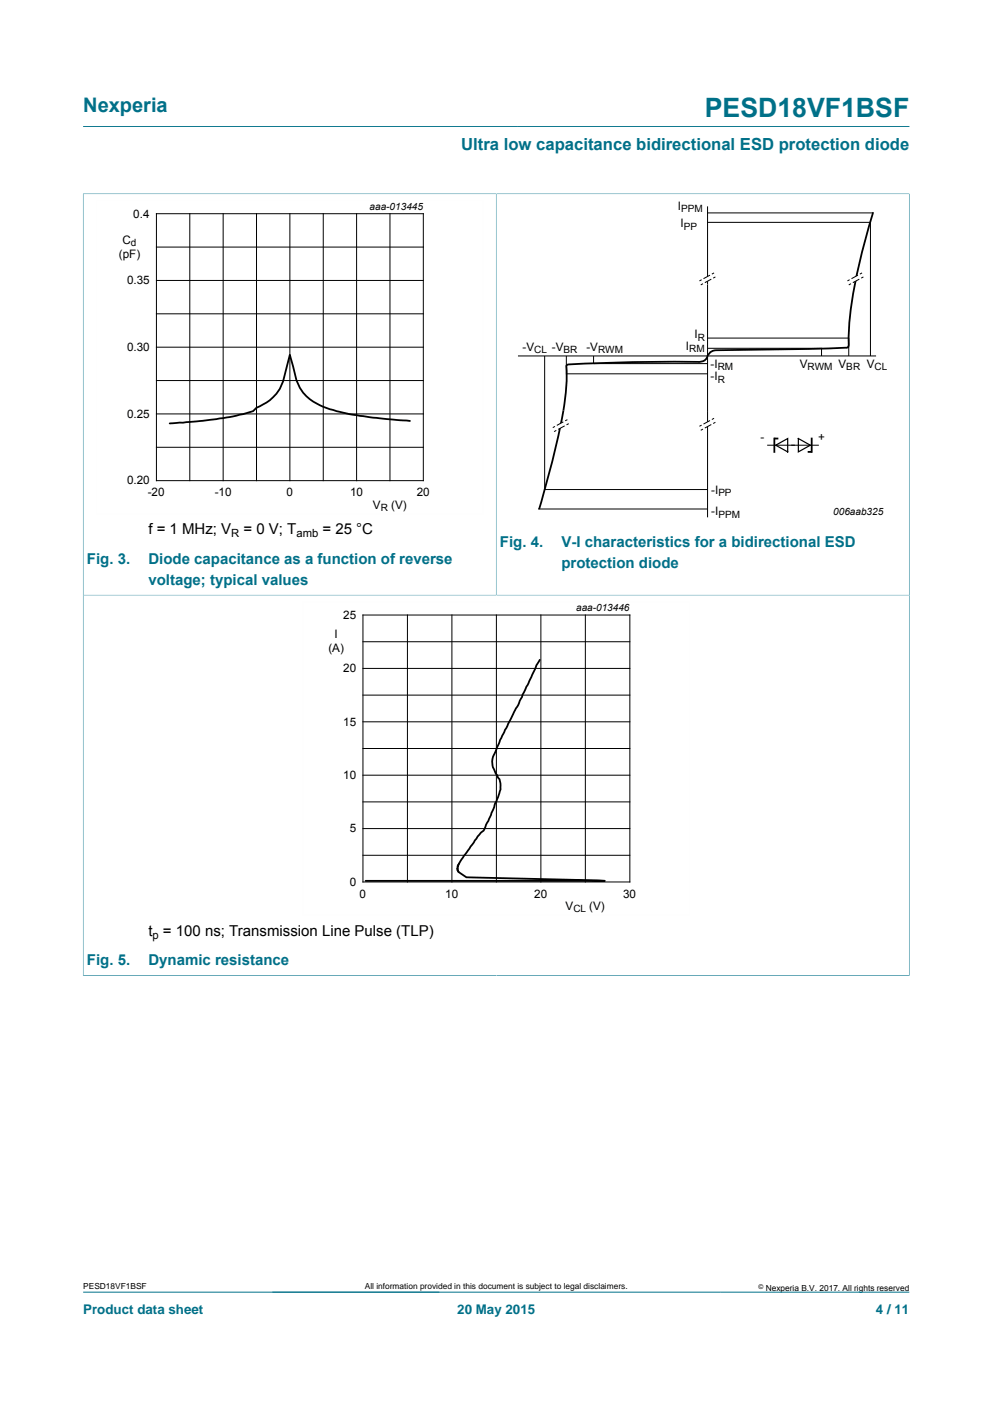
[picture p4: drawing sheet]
<svg xmlns="http://www.w3.org/2000/svg" width="210mm" height="297mm" viewBox="0 0 210 297" stroke-linecap="round" stroke-linejoin="round" font-family="sans-serif">
<path d="M17.6 26.8h174.7M17.5 41h174.9M17.6 40.9v85h174.7v-85M104.9 41v84.9M17.6 273.3h174.7" fill="none" stroke="#007088" stroke-width=".21"/>
<path d="M102.2 42.4h-81.8v66.3h81.8M149.6 43.7v65.7M109.5 75.3h75.8" fill="none" stroke="#fefefe" stroke-width=".21"/>
<g fill="none" stroke="#000" stroke-width=".21">
<path d="M33.1 45.2h56.4v56.5h-56.4zM33.1 59.3h56.4M33.1 52.3h56.4M40.1 45.2v56.5M47.2 45.2v56.5M54.2 45.2v56.5M61.3 45.2v56.5M68.4 45.2v56.5M75.4 45.2v56.5M82.5 45.2v56.5M149.6 45h35M149.6 43.7v65.7"/>
<path d="M149.6 47h34.5v28.3M33.1 73.4h56.4M33.1 66.4h56.4M109.5 75.3h75.8M115.2 75.3v28.3h34.4M119.8 75.3v3.8h29.8M125.5 75.3v1.6h24.1M149.6 71.5h29.9v3.8M149.7 73.7h24v1.6M33.1 94.6h56.4M33.1 87.6h56.4M33.1 80.5h56.4"/>
<path d="M162.4 94.2h10.7M113.8 107.7h35.8"/>
</g>
<path d="M184.7 44.9a109.8 109.8 0 0 0-5.2 24.7l-.1 3.7a.7 .7 0 0 1-.8 .3l-7.2 .2-20 .3a2.32 2.32 0 0 0-2 1.8 1.95 1.95 0 0 1-1.7 .7 329.7 329.7 0 0 0-27.8 .6l-.1 .3a50.5 50.5 0 0 1-1.9 15.5l-1.9 7.8-2 6.9M86.7 89l-2.1-.1a83.8 83.8 0 0 1-13.4-1.9 13.6 13.6 0 0 1-7.1-3.9l-.7-1.1-.7-1.5-1.4-5.4-.7 2.8a9.6 9.6 0 0 1-3.6 6.8l-2.8 1.6-.7 .7a69.2 69.2 0 0 1-14.1 2.3l-3.5 .3M164.6 92.8h-.8v2.8M171.7 92.8v2.8h-.9" fill="none" stroke="#000" stroke-width=".38"/>
<path d="M164 94.2l2.6-1.4v2.8zM168.8 92.8l2.6 1.4-2.6 1.4z" fill="none" stroke="#000" stroke-width=".25"/>
<path d="M147.9 59.4l3.1-1.7 .3 .9-3.1 1.7z" fill="#fefefe"/>
<path d="M148.4 59.2l-.5 .2M150.1 58.2l-1.3 .7M150.4 59.1l-1.3 .7M151 57.7l-.5 .3M151.3 58.6l-.5 .2M148.7 60l-.5 .3" fill="none" stroke="#000" stroke-width=".21"/>
<path d="M179.2 59.4l3.1-1.7 .3 .9-3.1 1.7z" fill="#fefefe"/>
<path d="M179.7 59.2l-.5 .2M181.4 58.2l-1.3 .7M181.7 59.1l-1.3 .7M182.3 57.7l-.5 .3M182.6 58.6l-.5 .2M180 60l-.5 .3" fill="none" stroke="#000" stroke-width=".21"/>
<path d="M147.9 90.2l3.1-1.7 .3 .8-3.1 1.7z" fill="#fefefe"/>
<path d="M148.4 89.9l-.5 .3M148.7 90.8l-.5 .2M150.1 89l-1.3 .7M150.4 89.8l-1.3 .7M151 88.5l-.5 .2M151.3 89.3l-.5 .3" fill="none" stroke="#000" stroke-width=".21"/>
<path d="M116.9 90.5l3.1-1.7 .3 .8-3.1 1.7z" fill="#fefefe"/>
<g fill="none" stroke="#000" stroke-width=".21">
<path d="M117.4 90.2l-.5 .3M117.6 91.1l-.4 .2M119.1 89.2l-1.3 .8M119.4 90.1l-1.4 .7M120 88.8l-.5 .2M120.3 89.6l-.5 .3M76.8 130.1h56.4v56.5h-56.4zM76.8 135.7h56.4M86.2 130.1v56.5M95.6 130.1v56.5M105 130.1v56.5M114.4 130.1v56.5"/>
<path d="M123.8 130.1v56.5M76.8 147h56.4M76.8 158.3h56.4M76.8 141.4h56.4M76.8 152.7h56.4M76.8 169.6h56.4M76.8 164h56.4M76.8 175.3h56.4M76.8 180.9h56.4"/>
</g>
<path d="M17.5 206.4h174.9M17.6 206.4v-80.5h174.7v80.5" fill="none" stroke="#007088" stroke-width=".21"/>
<path d="M145.9 127.3h-81.8v66.3h81.8" fill="none" stroke="#fefefe" stroke-width=".21"/>
<path d="M114.2 139.6l-.8 1.1-3.8 8.4-3.8 7.4-.8 2.1a4.6 4.6 0 0 0-.8 3.7l1.1 2.2a2.61 2.61 0 0 1 .5 2.1 11.7 11.7 0 0 1-1.2 3.7l-.8 2.1-1 2.1a2.43 2.43 0 0 1-1.1 1.6l-3.6 4.9-1.3 2.2-.1 .9 .2 .3 1.7 1.2 29.3 .7h-50.6" fill="none" stroke="#000" stroke-width=".38"/>
<text font-size="5.6" fill="#007088" x="149.1" y="24.8">PESD18VF1BSF</text>
<text font-size="4.2" fill="#007088" x="17.6" y="23.6">Nexperia</text>
<text font-size="3.5" fill="#007088" x="97.5" y="31.7">Ultra low capacitance bidirectional ESD protection diode</text>
<g font-size="3.2">
<text x="31.4" y="113.1">f = 1 MHz; V</text>
<text x="51.5" y="113.1">= 0 V; T</text>
<text x="68.2" y="113.1">= 25 °C</text>
<text x="31.4" y="197.9">t = 100 ns; Transmission Line Pulse (TLP)</text>
</g>
<g font-size="3.2" fill="#007088">
<text x="18.4" y="119.3">Fig. 3.</text>
<text x="31.4" y="119.3">Diode capacitance as a function of reverse</text>
<text x="105.7" y="115.8">Fig. 4.</text>
<text x="118.7" y="115.8">V-I characteristics for a bidirectional ESD</text>
<text x="31.4" y="123.7">voltage; typical values</text>
<text x="118.7" y="120.2">protection diode</text>
<text x="18.4" y="204.2">Fig. 5.</text>
<text x="31.4" y="204.2">Dynamic resistance</text>
</g>
<g font-size="2.8" fill="#007088">
<text x="17.6" y="277.9">Product data sheet</text>
<text x="96.7" y="277.9">20 May 2015</text>
<text x="185.2" y="277.9">4 / 11</text>
</g>
<g font-size="2.5">
<text x="28.2" y="46">0.4</text>
<text x="143.4" y="44.4">I</text>
<text x="25.9" y="51.6">C</text>
<text x="143.9" y="48.1">I</text>
<text x="25.1" y="54.5">(pF)</text>
<text x="26.9" y="60.1">0.35</text>
<text x="146.8" y="71.6">I</text>
<text x="26.9" y="74.3">0.30</text>
<text x="110.5" y="74.3">-V</text>
<text x="116.7" y="74.3">-V</text>
<text x="124" y="74.3">-V</text>
<text x="145.1" y="74.1">I</text>
<text x="150.3" y="77.7">-I</text>
<text x="169.1" y="77.8">V</text>
<text x="177.3" y="77.8">V</text>
<text x="183.3" y="77.8">V</text>
<text x="150.3" y="80.4">-I</text>
<text x="26.9" y="88.4">0.25</text>
<text x="160.8" y="93.2">-</text>
<text x="173" y="93.3">+</text>
<text x="26.9" y="102.5">0.20</text>
<text x="31.2" y="105">-20</text>
<text x="45.4" y="105">-10</text>
<text x="60.6" y="105">0</text>
<text x="74" y="105">10</text>
<text x="78.9" y="107.6">V</text>
<text x="82.7" y="107.6">(V)</text>
<text x="88.1" y="105">20</text>
<text x="150.4" y="104.5">-I</text>
<text x="150.4" y="109">-I</text>
<text x="72.6" y="130.9">25</text>
<text x="70.7" y="135">I</text>
<text x="69.5" y="138">(A)</text>
<text x="72.6" y="142.2">20</text>
<text x="72.6" y="153.5">15</text>
<text x="72.6" y="164.8">10</text>
<text x="74" y="176.1">5</text>
<text x="74" y="187.4">0</text>
<text x="76.1" y="189.9">0</text>
<text x="94.2" y="189.9">10</text>
<text x="112.9" y="189.9">20</text>
<text x="131.8" y="189.9">30</text>
<text x="119.6" y="192.5">V</text>
<text x="124.6" y="192.5">(V)</text>
</g>
<g font-size="2.4">
<text x="48.9" y="113.7">R</text>
<text x="62.7" y="113.7">amb</text>
<text x="32.3" y="198.6">p</text>
</g>
<g font-size="2.1">
<text x="78.2" y="44.4">aaa-013445</text>
<text x="144.1" y="44.9">PPM</text>
<text x="27.7" y="52">d</text>
<text x="144.6" y="48.6">PP</text>
<text x="113" y="74.8">CL</text>
<text x="119.2" y="74.8">BR</text>
<text x="126.5" y="74.8">RWM</text>
<text x="145.8" y="74.5">RM</text>
<text x="147.5" y="72.1">R</text>
<text x="151.8" y="78.3">RM</text>
<text x="151.8" y="80.9">R</text>
<text x="170.8" y="78.3">RWM</text>
<text x="178.9" y="78.3">BR</text>
<text x="184.9" y="78.3">CL</text>
<text x="151.9" y="104.9">PP</text>
<text x="80.5" y="108.1">R</text>
<text x="151.9" y="109.6">PPM</text>
<text x="176.2" y="109">006aab325</text>
<text x="121.8" y="129.3">aaa-013446</text>
<text x="121.3" y="193">CL</text>
</g>
<g font-size="1.8">
<text x="17.6" y="272.7">PESD18VF1BSF</text>
<text x="77.2" y="272.7">All information provided in this document is subject to legal disclaimers.</text>
<text x="161.9" y="273">Nexperia B.V. 2017. All rights reserved</text>
</g>
<text font-size="1.4" x="160.4" y="272.6">©</text>
</svg>
